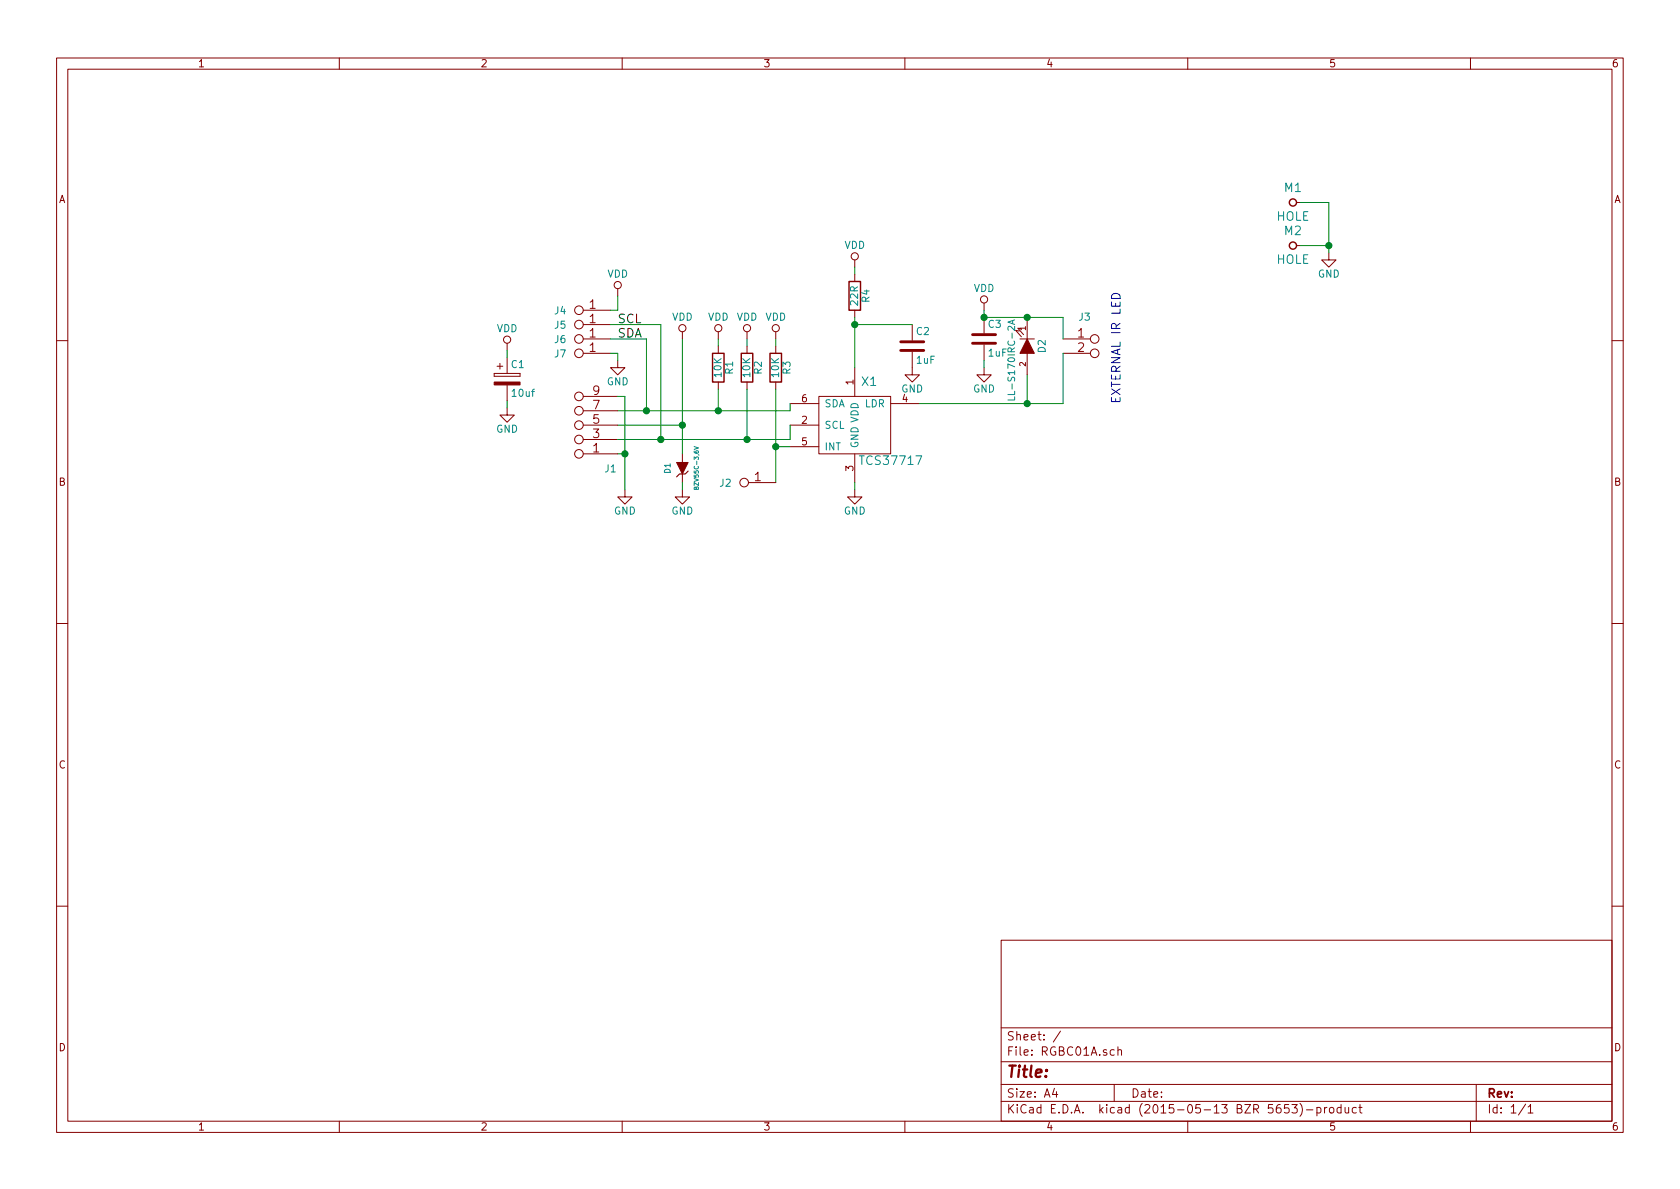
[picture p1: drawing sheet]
EESchema Schematic File Version 2
LIBS:power
LIBS:device
LIBS:transistors
LIBS:conn
LIBS:linear
LIBS:regul
LIBS:74xx
LIBS:cmos4000
LIBS:adc-dac
LIBS:memory
LIBS:xilinx
LIBS:microcontrollers
LIBS:dsp
LIBS:microchip
LIBS:analog_switches
LIBS:motorola
LIBS:texas
LIBS:intel
LIBS:audio
LIBS:interface
LIBS:digital-audio
LIBS:philips
LIBS:display
LIBS:cypress
LIBS:siliconi
LIBS:opto
LIBS:atmel
LIBS:contrib
LIBS:valves
LIBS:ADC-DAC
LIBS:asp-134604-01_(fmc)
LIBS:clock
LIBS:header
LIBS:Jumpers
LIBS:konektory
LIBS:mechanical
LIBS:MLAB_BATERY
LIBS:MLAB_CONNECTORS
LIBS:MLAB_D
LIBS:MLAB_IO
LIBS:MLAB_Jumpers
LIBS:MLAB_T
LIBS:OpAmp
LIBS:sata7-67491-1030
LIBS:RGBC01A-cache
EELAYER 25 0
EELAYER END
$Descr A4 11693 8268
encoding utf-8
Sheet 1 1
Title ""
Date ""
Rev ""
Comp ""
Comment1 ""
Comment2 ""
Comment3 ""
Comment4 ""
$EndDescr
$Comp
L ZENERsmall D1
U 1 1
P 4750 3250
F 0 "D1" H 4750 3350 40  0000 C CNN
F 1 "BZV55C-3,6V" H 4750 3150 30  0000 C CNN
F 2 "Mlab_D:Diode-MiniMELF_Standard" H 4750 3250 60  0001 C CNN
F 3 "" H 4750 3250 60  0000 C CNN
	1    4750 3250
	0    -1   -1   0   
$EndComp
$Comp
L R R1
U 1 1
P 5000 2550
F 0 "R1" V 5080 2550 50  0000 C CNN
F 1 "10K" V 5000 2550 50  0000 C CNN
F 2 "Mlab_R:SMD-0805" V 4930 2550 30  0001 C CNN
F 3 "" H 5000 2550 30  0000 C CNN
	1    5000 2550
	1    0    0    -1  
$EndComp
$Comp
L C C3
U 1 1
P 6850 2350
F 0 "C3" H 6875 2450 50  0000 L CNN
F 1 "1uF" H 6875 2250 50  0000 L CNN
F 2 "Mlab_R:SMD-0805" H 6888 2200 30  0001 C CNN
F 3 "" H 6850 2350 60  0000 C CNN
	1    6850 2350
	1    0    0    -1  
$EndComp
$Comp
L CP C1
U 1 1
P 3530 2630
F 0 "C1" H 3555 2730 50  0000 L CNN
F 1 "10uf" H 3555 2530 50  0000 L CNN
F 2 "Mlab_R:SMD-0805" H 3568 2480 30  0001 C CNN
F 3 "" H 3530 2630 60  0000 C CNN
	1    3530 2630
	1    0    0    -1  
$EndComp
$Comp
L GND #PWR01
U 1 1
P 5950 3400
F 0 "#PWR01" H 5950 3150 50  0001 C CNN
F 1 "GND" H 5950 3250 50  0000 C CNN
F 2 "" H 5950 3400 60  0000 C CNN
F 3 "" H 5950 3400 60  0000 C CNN
	1    5950 3400
	1    0    0    -1  
$EndComp
$Comp
L TCS37717 X1
U 1 1
P 5900 2850
F 0 "X1" H 6050 3050 60  0000 C CNN
F 1 "TCS37717" H 6200 2500 60  0000 C CNN
F 2 "Mlab_IO:FN" H 5800 2700 60  0001 C CNN
F 3 "" H 5800 2700 60  0000 C CNN
	1    5900 2850
	1    0    0    -1  
$EndComp
$Comp
L R R2
U 1 1
P 5200 2550
F 0 "R2" V 5280 2550 50  0000 C CNN
F 1 "10K" V 5200 2550 50  0000 C CNN
F 2 "Mlab_R:SMD-0805" V 5130 2550 30  0001 C CNN
F 3 "" H 5200 2550 30  0000 C CNN
	1    5200 2550
	1    0    0    -1  
$EndComp
$Comp
L R R3
U 1 1
P 5400 2550
F 0 "R3" V 5480 2550 50  0000 C CNN
F 1 "10K" V 5400 2550 50  0000 C CNN
F 2 "Mlab_R:SMD-0805" V 5330 2550 30  0001 C CNN
F 3 "" H 5400 2550 30  0000 C CNN
	1    5400 2550
	1    0    0    -1  
$EndComp
$Comp
L R R4
U 1 1
P 5950 2050
F 0 "R4" V 6030 2050 50  0000 C CNN
F 1 "22R" V 5950 2050 50  0000 C CNN
F 2 "Mlab_R:SMD-0805" V 5880 2050 30  0001 C CNN
F 3 "" H 5950 2050 30  0000 C CNN
	1    5950 2050
	1    0    0    -1  
$EndComp
$Comp
L C C2
U 1 1
P 6350 2400
F 0 "C2" H 6375 2500 50  0000 L CNN
F 1 "1uF" H 6375 2300 50  0000 L CNN
F 2 "Mlab_R:SMD-0805" H 6388 2250 30  0001 C CNN
F 3 "" H 6350 2400 60  0000 C CNN
	1    6350 2400
	1    0    0    -1  
$EndComp
$Comp
L VDD #PWR02
U 1 1
P 5950 1850
F 0 "#PWR02" H 5950 1700 50  0001 C CNN
F 1 "VDD" H 5950 2000 50  0000 C CNN
F 2 "" H 5950 1850 60  0000 C CNN
F 3 "" H 5950 1850 60  0000 C CNN
	1    5950 1850
	1    0    0    -1  
$EndComp
$Comp
L GND #PWR03
U 1 1
P 6350 2550
F 0 "#PWR03" H 6350 2300 50  0001 C CNN
F 1 "GND" H 6350 2400 50  0000 C CNN
F 2 "" H 6350 2550 60  0000 C CNN
F 3 "" H 6350 2550 60  0000 C CNN
	1    6350 2550
	1    0    0    -1  
$EndComp
$Comp
L GND #PWR04
U 1 1
P 6850 2550
F 0 "#PWR04" H 6850 2300 50  0001 C CNN
F 1 "GND" H 6850 2400 50  0000 C CNN
F 2 "" H 6850 2550 60  0000 C CNN
F 3 "" H 6850 2550 60  0000 C CNN
	1    6850 2550
	1    0    0    -1  
$EndComp
$Comp
L CONN1_2 J3
U 1 1
P 7700 2400
F 0 "J3" H 7550 2600 50  0000 C CNN
F 1 "CONN1_2" H 7800 2350 40  0001 C CNN
F 2 "Mlab_Pin_Headers:Straight_2x01" H 7750 2350 60  0001 C CNN
F 3 "" H 7750 2350 60  0000 C CNN
	1    7700 2400
	1    0    0    -1  
$EndComp
Wire Wire Line
	5950 2550 5950 2200
Wire Wire Line
	5950 1900 5950 1850
Wire Wire Line
	6350 2250 5950 2250
Connection ~ 5950 2250
Wire Wire Line
	6850 2200 7400 2200
$Comp
L VDD #PWR05
U 1 1
P 6850 2150
F 0 "#PWR05" H 6850 2000 50  0001 C CNN
F 1 "VDD" H 6850 2300 50  0000 C CNN
F 2 "" H 6850 2150 60  0000 C CNN
F 3 "" H 6850 2150 60  0000 C CNN
	1    6850 2150
	1    0    0    -1  
$EndComp
Connection ~ 6850 2200
Text Notes 7800 2800 1    60   ~ 0
EXTERNAL IR LED
Wire Wire Line
	5950 3400 5950 3350
$Comp
L JUMP_5X2 J1
U 1 1
P 3900 3000
F 0 "J1" H 3550 3250 50  0000 C CNN
F 1 "JUMP_5X2" V 3850 2950 40  0001 C CNN
F 2 "Mlab_Pin_Headers:Straight_2x05" H 3900 3000 60  0001 C CNN
F 3 "" H 3900 3000 60  0000 C CNN
	1    3900 3000
	-1   0    0    1   
$EndComp
Wire Wire Line
	5500 3050 5500 2950
Wire Wire Line
	4300 3050 5500 3050
Wire Wire Line
	5500 2850 5500 2800
Wire Wire Line
	4300 2850 5500 2850
Wire Wire Line
	5000 2700 5000 2850
Connection ~ 5000 2850
Wire Wire Line
	5200 2700 5200 3050
Connection ~ 5200 3050
Wire Wire Line
	5400 2700 5400 3350
Wire Wire Line
	5400 3100 5500 3100
Connection ~ 5400 3100
$Comp
L CONN1_1 J2
U 1 1
P 5100 3300
F 0 "J2" H 5150 3350 50  0000 C CNN
F 1 "CONN1_1" H 5000 3200 40  0001 C CNN
F 2 "Mlab_Pin_Headers:Straight_1x01" H 5150 3250 60  0001 C CNN
F 3 "" H 5150 3250 60  0000 C CNN
	1    5100 3300
	-1   0    0    1   
$EndComp
$Comp
L VDD #PWR06
U 1 1
P 5000 2350
F 0 "#PWR06" H 5000 2200 50  0001 C CNN
F 1 "VDD" H 5000 2500 50  0000 C CNN
F 2 "" H 5000 2350 60  0000 C CNN
F 3 "" H 5000 2350 60  0000 C CNN
	1    5000 2350
	1    0    0    -1  
$EndComp
$Comp
L VDD #PWR07
U 1 1
P 5200 2350
F 0 "#PWR07" H 5200 2200 50  0001 C CNN
F 1 "VDD" H 5200 2500 50  0000 C CNN
F 2 "" H 5200 2350 60  0000 C CNN
F 3 "" H 5200 2350 60  0000 C CNN
	1    5200 2350
	1    0    0    -1  
$EndComp
$Comp
L VDD #PWR08
U 1 1
P 5400 2350
F 0 "#PWR08" H 5400 2200 50  0001 C CNN
F 1 "VDD" H 5400 2500 50  0000 C CNN
F 2 "" H 5400 2350 60  0000 C CNN
F 3 "" H 5400 2350 60  0000 C CNN
	1    5400 2350
	1    0    0    -1  
$EndComp
Wire Wire Line
	5000 2400 5000 2350
Wire Wire Line
	5200 2400 5200 2350
Wire Wire Line
	5400 2400 5400 2350
Wire Wire Line
	4300 3150 4350 3150
Connection ~ 4350 3150
$Comp
L GND #PWR09
U 1 1
P 3530 2830
F 0 "#PWR09" H 3530 2580 50  0001 C CNN
F 1 "GND" H 3530 2680 50  0000 C CNN
F 2 "" H 3530 2830 60  0000 C CNN
F 3 "" H 3530 2830 60  0000 C CNN
	1    3530 2830
	1    0    0    -1  
$EndComp
$Comp
L VDD #PWR010
U 1 1
P 3530 2430
F 0 "#PWR010" H 3530 2280 50  0001 C CNN
F 1 "VDD" H 3530 2580 50  0000 C CNN
F 2 "" H 3530 2430 60  0000 C CNN
F 3 "" H 3530 2430 60  0000 C CNN
	1    3530 2430
	1    0    0    -1  
$EndComp
Wire Wire Line
	4300 2750 4350 2750
$Comp
L GND #PWR011
U 1 1
P 4750 3400
F 0 "#PWR011" H 4750 3150 50  0001 C CNN
F 1 "GND" H 4750 3250 50  0000 C CNN
F 2 "" H 4750 3400 60  0000 C CNN
F 3 "" H 4750 3400 60  0000 C CNN
	1    4750 3400
	1    0    0    -1  
$EndComp
Wire Wire Line
	4300 2950 4750 2950
Wire Wire Line
	4750 2350 4750 3150
Wire Wire Line
	4350 2750 4350 3400
Wire Wire Line
	4750 3350 4750 3400
Connection ~ 4750 2950
Wire Wire Line
	3530 2480 3530 2430
Wire Wire Line
	3530 2830 3530 2780
$Comp
L LED D2
U 1 1
P 7150 2400
F 0 "D2" H 7150 2500 50  0000 C CNN
F 1 "LL-S170IRC-2A" H 7250 2290 47  0000 C CNN
F 2 "Mlab_D:LED_0805" H 7150 2400 60  0001 C CNN
F 3 "" H 7150 2400 60  0000 C CNN
	1    7150 2400
	0    1    1    0   
$EndComp
Wire Wire Line
	7150 2600 7150 2800
Wire Wire Line
	6400 2800 7400 2800
Wire Wire Line
	7400 2200 7400 2350
Connection ~ 7150 2200
Wire Wire Line
	7400 2800 7400 2450
Connection ~ 7150 2800
Wire Wire Line
	6850 2550 6850 2500
Wire Wire Line
	6850 2200 6850 2150
$Comp
L VDD #PWR012
U 1 1
P 4750 2350
F 0 "#PWR012" H 4750 2200 50  0001 C CNN
F 1 "VDD" H 4750 2500 50  0000 C CNN
F 2 "" H 4750 2350 60  0000 C CNN
F 3 "" H 4750 2350 60  0000 C CNN
	1    4750 2350
	1    0    0    -1  
$EndComp
$Comp
L HOLE M1
U 1 1
P 9000 1400
F 0 "M1" H 9000 1500 60  0000 C CNN
F 1 "HOLE" H 9000 1300 60  0000 C CNN
F 2 "Mlab_Mechanical:MountingHole_3mm" H 9000 1400 60  0001 C CNN
F 3 "" H 9000 1400 60  0000 C CNN
	1    9000 1400
	1    0    0    -1  
$EndComp
$Comp
L HOLE M2
U 1 1
P 9000 1700
F 0 "M2" H 9000 1800 60  0000 C CNN
F 1 "HOLE" H 9000 1600 60  0000 C CNN
F 2 "Mlab_Mechanical:MountingHole_3mm" H 9000 1700 60  0001 C CNN
F 3 "" H 9000 1700 60  0000 C CNN
	1    9000 1700
	1    0    0    -1  
$EndComp
$Comp
L GND #PWR013
U 1 1
P 4350 3400
F 0 "#PWR013" H 4350 3150 50  0001 C CNN
F 1 "GND" H 4350 3250 50  0000 C CNN
F 2 "" H 4350 3400 60  0000 C CNN
F 3 "" H 4350 3400 60  0000 C CNN
	1    4350 3400
	1    0    0    -1  
$EndComp
$Comp
L CONN1_1 J4
U 1 1
P 3950 2100
F 0 "J4" H 4000 2150 50  0000 C CNN
F 1 "CONN1_1" H 3850 2000 40  0001 C CNN
F 2 "Mlab_Pin_Headers:SMD_1x1" H 4000 2050 60  0001 C CNN
F 3 "" H 4000 2050 60  0000 C CNN
	1    3950 2100
	-1   0    0    1   
$EndComp
$Comp
L CONN1_1 J7
U 1 1
P 3950 2400
F 0 "J7" H 4000 2450 50  0000 C CNN
F 1 "CONN1_1" H 3850 2300 40  0001 C CNN
F 2 "Mlab_Pin_Headers:SMD_1x1" H 4000 2350 60  0001 C CNN
F 3 "" H 4000 2350 60  0000 C CNN
	1    3950 2400
	-1   0    0    1   
$EndComp
$Comp
L CONN1_1 J5
U 1 1
P 3950 2200
F 0 "J5" H 4000 2250 50  0000 C CNN
F 1 "CONN1_1" H 3850 2100 40  0001 C CNN
F 2 "Mlab_Pin_Headers:SMD_1x1" H 4000 2150 60  0001 C CNN
F 3 "" H 4000 2150 60  0000 C CNN
	1    3950 2200
	-1   0    0    1   
$EndComp
$Comp
L CONN1_1 J6
U 1 1
P 3950 2300
F 0 "J6" H 4000 2350 50  0000 C CNN
F 1 "CONN1_1" H 3850 2200 40  0001 C CNN
F 2 "Mlab_Pin_Headers:SMD_1x1" H 4000 2250 60  0001 C CNN
F 3 "" H 4000 2250 60  0000 C CNN
	1    3950 2300
	-1   0    0    1   
$EndComp
$Comp
L GND #PWR014
U 1 1
P 4300 2500
F 0 "#PWR014" H 4300 2250 50  0001 C CNN
F 1 "GND" H 4300 2350 50  0000 C CNN
F 2 "" H 4300 2500 60  0000 C CNN
F 3 "" H 4300 2500 60  0000 C CNN
	1    4300 2500
	1    0    0    -1  
$EndComp
Wire Wire Line
	4250 2450 4300 2450
Wire Wire Line
	4300 2450 4300 2500
$Comp
L VDD #PWR015
U 1 1
P 4300 2050
F 0 "#PWR015" H 4300 1900 50  0001 C CNN
F 1 "VDD" H 4300 2200 50  0000 C CNN
F 2 "" H 4300 2050 60  0000 C CNN
F 3 "" H 4300 2050 60  0000 C CNN
	1    4300 2050
	1    0    0    -1  
$EndComp
Wire Wire Line
	4300 2150 4300 2050
Wire Wire Line
	4300 2150 4250 2150
Wire Wire Line
	4250 2250 4600 2250
Wire Wire Line
	4600 2250 4600 3050
Connection ~ 4600 3050
Wire Wire Line
	4250 2350 4500 2350
Wire Wire Line
	4500 2350 4500 2850
Connection ~ 4500 2850
Text Label 4300 2250 0    60   ~ 0
SCL
Text Label 4300 2350 0    60   ~ 0
SDA
$Comp
L GND #PWR?
U 1 1
P 9250 1750
F 0 "#PWR?" H 9250 1500 50  0001 C CNN
F 1 "GND" H 9250 1600 50  0000 C CNN
F 2 "" H 9250 1750 60  0000 C CNN
F 3 "" H 9250 1750 60  0000 C CNN
	1    9250 1750
	1    0    0    -1  
$EndComp
Wire Wire Line
	9050 1400 9250 1400
Wire Wire Line
	9250 1400 9250 1750
Wire Wire Line
	9050 1700 9250 1700
Connection ~ 9250 1700
$EndSCHEMATC
